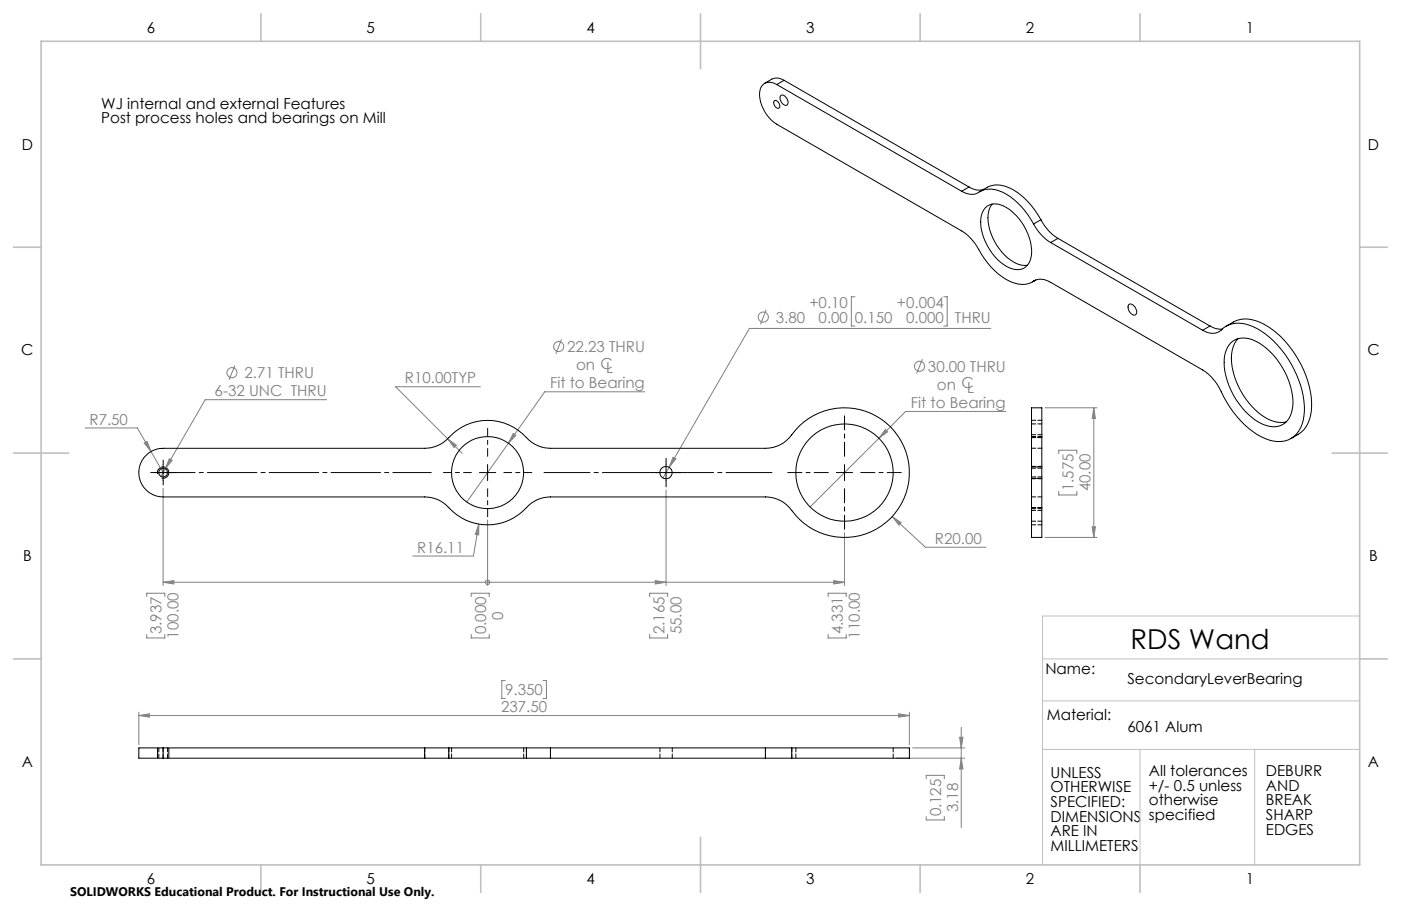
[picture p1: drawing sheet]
<svg xmlns="http://www.w3.org/2000/svg" width="432mm" height="279mm" viewBox="0 0 432 279" stroke-linecap="round" stroke-linejoin="round" font-family="sans-serif">
<g fill="none" stroke="#808080" stroke-width=".31">
<path d="M236.1 95.6l-1.7 4.4M263.5 91.5h-1.1v9h1.1M290.9 91.5h1v9h-1M72.4 112.7l-1.8 4.5M148.1 119.3h-26.2l20.6 20.5M173.1 104.7l-1.8 4.4M284.3 110.7l-1.8 4.5M305.4 101.3h-74.4l-24.8 42.8M26.2 132h16.1l8 13.7M44.4 136.6l.9-.5 1.2 3.1zM100.7 123.3h-37.4l-12.4 21.3M138 135.3l2.7 2-.8 .7z"/>
<path d="M156.7 136.7l-12.8 18.1M158.2 133.7l.8 .6-2.3 2.4zM198.8 120.8h-30.9l-11.2 15.9M272.9 132.4l.7 .8-2.7 1.9zM310 126.9h-30.9l-29.4 29.5M322.1 125.8h16M326.3 139.9v-1h5.6v1M337.1 125.8l.5 3.2h-1zM337.1 125.8v39.9M50.3 150.6v30M50.9 144.6l-1.3 2.3M52.2 141.5l.9 .5-2.2 2.6z"/>
<path d="M205.3 151.1v29.5M206.2 144.1l-1.9 3.3M207.4 141l.9 .5-2.1 2.6zM275 159.3l2.7 1.9-.6 .7zM275 159.3l10.2 9.5h18.7M326.3 151.6v1h5.6v-1M50.3 179.6l3.3-.5v1zM50.3 179.6h210M147.6 161.6l-.1 3.4-1-.2zM147.6 161.6l-1.7 9.9h-18.7M150.3 179.6h.1M150.3 160.4v20.2"/>
<path d="M202 179.1l3.3 .5-3.3 .5zM257 179.1l3.3 .5-3.3 .5zM260.3 164.3v16.3M322.1 165.7h16M336.6 162.5h1l-.5 3.2zM45.2 195.7v1h5.6v-1M45.2 184v-1h5.6v1M145.2 184v-1h5.6v1M145.2 195.7v1h5.6v-1M200.2 195.7v1h5.6v-1M200.2 184v-1h5.6v1M255.2 195.7v1h5.6v-1"/>
<path d="M255.2 184v-1h5.6v1M42.8 219.6v10.1M155.7 209.9h-1v5.5h1M167.4 209.9h1v5.5h-1M280.3 219.6v10.1M42.8 220.7h237.5M42.8 220.7l3.3-.6v1.1zM276.3 233.8h21M277 220.1l3.3 .6-3.3 .5zM281.3 230.6h16M295.8 227.4h1l-.5 3.2zM296.3 233.8l.5 3.3h-1z"/>
<path d="M296.3 224.3v30.9M285.5 240.2v-1.1h5.5v1.1M285.5 251.8v1.1h5.5v-1.1"/>
<circle cx="235.3" cy="97.8" r="1.55"/>
<circle cx="71.5" cy="114.9" r="1.54"/>
<circle cx="172.2" cy="106.9" r="1.55"/>
<circle cx="283.4" cy="113" r="1.56"/>
<circle cx="150.3" cy="179.6" r=".68"/>
</g>
<g fill="none" stroke="#000" stroke-width=".31">
<path d="M240.7 29.4a2.04 2.04 0 0 1 1.8 3 2.04 2.04 0 0 1-1.8-3zM47.8 145.7h5M48.6 146.2a1.75 1.75 0 0 1 1.5-2.2 1.75 1.75 0 0 1 1.9 1.9 1.75 1.75 0 0 1-2.2 1.5M50.3 143.3v4.9M147.8 145.7h5M150.3 143.3v4.9M202.8 145.7h5M205.3 143.3v4.9M257.8 145.7h5M260.3 143.3v4.9M317.9 147.5h3.2M317.9 144h3.2"/>
<path d="M48.5 230.6v3.2M52 230.6v3.2"/>
</g>
<path d="M132.9 145.7h-84.6" fill="none" stroke="#000" stroke-width=".31" stroke-dasharray="15.2 1.3 1.3 1.3" stroke-dashoffset="3.4"/>
<path d="M237.9 145.7h-70.2" fill="none" stroke="#000" stroke-width=".31" stroke-dasharray="15.2 1.3 1.3 1.3" stroke-dashoffset="1.1"/>
<path d="M419.1 190h-97.8v76.7M321.3 203.2h97.8M321.3 216.1h97.8M321.3 231.1h97.8M351.4 231.1v35.6M386.7 231.1v35.6" fill="none" stroke="#c0c0c0" stroke-width=".31"/>
<g fill="none" stroke="#c0c0c0" stroke-width=".5">
<path d="M12.7 12.7h406.4v254h-406.4zM80.4 4.2v8.5M148.2 4.2v8.5M215.9 4.2v17M283.6 4.2v8.5M351.4 4.2v8.5M4.2 76.2h8.5M419.1 76.2h8.5M4.2 139.7h17M410.6 139.7h17M4.2 203.2h8.5M419.1 203.2h8.5"/>
<path d="M215.9 258.2v17M80.4 266.7v8.5M148.2 266.7v8.5M283.6 266.7v8.5M351.4 266.7v8.5"/>
</g>
<path d="M255.3 145.7h-12.5M260.3 140.7v-12.5M260.3 150.7v12.5M265.3 145.7h12.5" fill="none" stroke="#000" stroke-width=".31" stroke-dasharray="15.2 1.3 1.3 1.3" stroke-dashoffset="10.9"/>
<path d="M145.3 145.7h-8.6M150.3 140.7v-8.6M150.3 150.7v8.6M155.3 145.7h8.6" fill="none" stroke="#000" stroke-width=".31" stroke-dasharray="15.2 1.3 1.3 1.3" stroke-dashoffset="12.8"/>
<path d="M47.8 145.7h-1.4M50.3 143.2v-1.3M50.3 148.2v1.4M52.8 145.7h1.3M202.8 145.7h-1.9M205.3 143.2v-1.9M205.3 148.2v1.9M207.8 145.7h1.9" fill="none" stroke="#000" stroke-width=".31" stroke-dasharray="15.2 1.3 1.3 1.3"/>
<g fill="#808080">
<path d="M50.3 179.6l3.3-.5v1zM202 179.1l3.3 .5-3.3 .5zM257 179.1l3.3 .5-3.3 .5z"/>
<path d="M52.2 141.5l-1.3 3.1 2.2-2.6zM158.2 133.7l-1.5 3 2.3-2.4zM272.9 132.4l-2 2.7 2.7-1.9zM207.4 141l-1.2 3.1 2.1-2.6zM44.4 136.6l2.1 2.6-1.2-3.1zM138 135.3l1.9 2.7 .8-.7z"/>
<path d="M295.8 227.4h1l-.5 3.2zM296.3 233.8l.5 3.3h-1z"/>
<path d="M337.1 125.8l.5 3.2h-1zM336.6 162.5h1l-.5 3.2z"/>
<path d="M42.8 220.7l3.3-.6v1.1zM277 220.1l3.3 .6-3.3 .5z"/>
<path d="M275 159.3l2.7 1.9-.6 .7zM147.6 161.6l-.1 3.4-1-.2z"/>
</g>
<g fill="none" stroke="#000" stroke-width=".31">
<path d="M238.7 31a1.48 1.48 0 0 1 1.4 .8 1.48 1.48 0 0 1-.1 1.6 1.63 1.63 0 0 1-1.3-2.4zM239.4 26.1a3.2 3.2 0 0 0-3.5-.5 3.2 3.2 0 0 0-1.8 3.1 11.7 11.7 0 0 0 5.3 9.6l57 32.9a16.6 16.6 0 0 1 6.1 7.2 19 19 0 0 0 11.1 9.2 6.3 6.3 0 0 0 5-.9M239.4 26.1l57 32.9M241.7 24.8a3.7 3.7 0 0 0-3.8-.4l-2.2 1.3M241.7 24.8l-2.3 1.3M241.7 24.8l57 32.9M296.4 59a5.1 5.1 0 0 0 6.1-.2 8.9 8.9 0 0 1 8.8 1.8l3.4 3.1 2.1 2.5 1.8 2.9M298.7 57.7l2.1 .9h1.4l1-.2M298.7 57.7l-2.3 1.3M302 59.1a8.3 8.3 0 0 1 10.3-.5 24.1 24.1 0 0 1 8.5 9.2M303.7 64.1a5.1 5.1 0 0 1 6.6 0 16.7 16.7 0 0 1 7.5 15 4.4 4.4 0 0 1-6.5 3.6 16.9 16.9 0 0 1-9-15.3 5.9 5.9 0 0 1 1.4-3.3zM305.8 62.9a8.7 8.7 0 0 0-.8 7.9 16 16 0 0 0 9.5 10.9l2.2 .1"/>
<path d="M318.6 69.1a15.2 15.2 0 0 0 5.2 5.7M320.8 67.8a14.3 14.3 0 0 0 5.3 5.7M320.8 67.8l-2.2 1.3M323.8 74.8l46.9 27M326.1 73.5l-2.3 1.3M326.1 73.5l46.8 27M318.6 86.7a4.9 4.9 0 0 1 5.2 .4l46.9 27a16.9 16.9 0 0 1 6.5 8.3 26.3 26.3 0 0 0 14.1 13.3 7.7 7.7 0 0 0 10.4-6.1 26.6 26.6 0 0 0-4.7-18.9 24.1 24.1 0 0 0-13.4-10.8 7.6 7.6 0 0 0-7.7 2.3 4.8 4.8 0 0 1-5.2-.4M319.1 86.4l-.5 .3M319.2 86.4l-1 .6M347.9 93.9a1.71 1.71 0 0 1 2.3 1.6 1.03 1.03 0 0 1-.2 1.6 1.03 1.03 0 0 1-1.5-.5l-.8-1.4zM372.9 100.5l1.7 .8 2.1 .2M372.9 100.5l-2.2 1.3"/>
<path d="M377.9 100.6a9.7 9.7 0 0 1 11.8-.6 31 31 0 0 1 14.5 25.5 9.8 9.8 0 0 1-6.3 9.8M379.4 105.7a6.5 6.5 0 0 1 7.6-.5 23 23 0 0 1 11.5 19.5 6.5 6.5 0 0 1-5 6.9 11.1 11.1 0 0 1-8.7-3.7 23.3 23.3 0 0 1-7.5-17.4 8.2 8.2 0 0 1 2.1-4.8zM381.6 104.4a10 10 0 0 0-1.8 8.8 23 23 0 0 0 11.7 16.4 7.7 7.7 0 0 0 4.9 .5M317.9 125.8h3.2v39.9h-3.2zM45.2 140.3a7.3 7.3 0 0 1 5.1-2h80.6a11 11 0 0 0 8.6-4.5 16.2 16.2 0 0 1 23.5 1.9l2.6 1.7a9.3 9.3 0 0 0 4.1 .9h66.2a9.8 9.8 0 0 0 8.1-4.2 20 20 0 0 1 30-2.9 20 20 0 0 1-1 30.1 20 20 0 0 1-29.7-4.8 9.8 9.8 0 0 0-7.4-3.3h-66.2a9.8 9.8 0 0 0-7.5 3.4 16.3 16.3 0 0 1-24.6-.8l-.8-.6a10.1 10.1 0 0 0-5.9-2h-80.6a7.5 7.5 0 0 1-7-4.7 7.5 7.5 0 0 1 1.9-8.2zM50.3 230.6h-7.5v3.2h7.5M50.3 230.6v3.2M50.3 230.6h80.6M50.3 233.8h80.6M130.9 230.6h7.4M130.9 233.8h7.4M130.9 230.6v3.2"/>
<path d="M138.3 230.6h23.9M138.3 233.8h23.9M138.3 230.6v3.2M162.2 230.6h7.5M162.2 233.8h7.5M162.2 230.6v3.2M169.7 230.6v3.2M169.7 230.6h66.2M169.7 233.8h66.2M235.9 230.6h8.1M235.9 233.8h8.1M235.9 230.6v3.2"/>
<path d="M244 230.6h36.3v3.2h-36.3M244 230.6v3.2"/>
<circle cx="50.3" cy="145.8" r="1.34"/>
<circle cx="150.3" cy="145.8" r="11.1"/>
<circle cx="205.3" cy="145.8" r="1.9"/>
<circle cx="260.3" cy="145.7" r="15"/>
</g>
<g fill="none" stroke="#000" stroke-width=".31" stroke-dasharray="1.3 .6">
<path d="M318 138.2h3.1M318 134.9h3.1M321.1 134.1h-3.1M321.1 134.9h-3.1M321.1 130.7h-3.1M321.1 129.6h-3.1M321.1 134.6h-3.1M318 157.4h3.1M318 156.5h3.1M318 147.6h3.1M318 156.8h3.1M318 147.1h3.1"/>
<path d="M321.1 153.2h-3.1M321.1 156.5h-3.1M321.1 143.8h-3.1M321.1 144.4h-3.1M318 160.7h3.1M318 161.8h3.1M48.9 230.6v3.2M50.3 233.8v-3.2M51.6 233.8v-3.2M130.9 230.6v3.2M138.3 233.8v-3.2M139.2 230.6v3.2"/>
<path d="M161.4 233.8v-3.2M162.3 230.6v3.2M169.7 233.8v-3.2M203.4 230.6v3.2M207.2 233.8v-3.2M235.9 230.6v3.2M244.1 233.8v-3.2M245.3 230.6v3.2M275.3 233.8v-3.2"/>
</g>
<text font-size="8.5" x="348.5" y="200.2">RDS Wand</text>
<g font-size="4.7">
<text x="45.3" y="10.1">6</text>
<text x="113" y="10.1">5</text>
<text x="180.7" y="10.1">4</text>
<text x="248.5" y="10.1">3</text>
<text x="316.2" y="10.1">2</text>
<text x="383.9" y="10.1">1</text>
<text x="31.2" y="33.5">WJ internal and external Features</text>
<text x="31.2" y="38">Post process holes and bearings on Mill</text>
<text x="6.7" y="46.1">D</text>
<text x="421.6" y="46.1">D</text>
<text x="6.6" y="109.6">C</text>
<text x="421.5" y="109.6">C</text>
<text x="7.1" y="173.1">B</text>
<text x="422" y="173.1">B</text>
<text x="322.2" y="207.7">Name:</text>
<text x="347.5" y="211.1">SecondaryLeverBearing</text>
<text x="322.7" y="221.9">Material:</text>
<text x="347.5" y="225.9">6061 Alum</text>
<text x="6.7" y="236.6">A</text>
<text x="323.8" y="239.8">UNLESS</text>
<text x="354.1" y="239.3">All tolerances</text>
<text x="390.2" y="239.4">DEBURR</text>
<text x="421.6" y="236.6">A</text>
<text x="323.8" y="244.3">OTHERWISE</text>
<text x="354.1" y="243.9">+/- 0.5 unless</text>
<text x="390.2" y="243.9">AND</text>
<text x="323.8" y="248.8">SPECIFIED:</text>
<text x="354.1" y="248.4">otherwise</text>
<text x="390.2" y="248.4">BREAK</text>
<text x="323.8" y="253.4">DIMENSIONS</text>
<text x="323.8" y="257.9">ARE IN</text>
<text x="354.1" y="252.9">specified</text>
<text x="390.2" y="252.9">SHARP</text>
<text x="390.2" y="257.5">EDGES</text>
<text x="323.8" y="262.4">MILLIMETERS</text>
<text x="45.3" y="272.6">6</text>
<text x="113" y="272.6">5</text>
<text x="180.7" y="272.6">4</text>
<text x="248.5" y="272.6">3</text>
<text x="316.2" y="272.6">2</text>
<text x="383.9" y="272.6">1</text>
</g>
<g font-size="4.7" fill="#808080">
<text x="249.5" y="95">+0.10</text>
<text x="276.4" y="95">+0.004</text>
<text x="239.1" y="99.5">3.80</text>
<text x="252.3" y="99.5">0.00</text>
<text x="263.5" y="99.5">0.150</text>
<text x="279.3" y="99.5">0.000</text>
<text x="294.3" y="99.5">THRU</text>
<text x="174.8" y="108.6">22.23 THRU</text>
<text x="75.4" y="116.6">2.71 THRU</text>
<text x="124.8" y="118.2">R10.00TYP</text>
<text x="169.5" y="119.8">Fit to Bearing</text>
<text x="177.6" y="114.2">on CL</text>
<text x="286" y="114.7">30.00 THRU</text>
<text x="66.2" y="122.2">6-32 UNC THRU</text>
<text x="280.8" y="125.9">Fit to Bearing</text>
<text x="288.8" y="120.3">on CL</text>
<text x="27.6" y="130.9">R7.50</text>
<text x="330.9" y="151.5" transform="rotate(-90 330.9 151.5)">1.575</text>
<text x="336.1" y="151.5" transform="rotate(-90 336.1 151.5)">40.00</text>
<text x="288.1" y="167.7">R20.00</text>
<text x="128.6" y="170.5">R16.11</text>
<text x="155" y="191.1" transform="rotate(-90 155 191.1)">0</text>
<text x="49.8" y="195.6" transform="rotate(-90 49.8 195.6)">3.937</text>
<text x="55" y="196.9" transform="rotate(-90 55 196.9)">100.00</text>
<text x="149.8" y="195.6" transform="rotate(-90 149.8 195.6)">0.000</text>
<text x="204.8" y="195.6" transform="rotate(-90 204.8 195.6)">2.165</text>
<text x="210" y="195.6" transform="rotate(-90 210 195.6)">55.00</text>
<text x="259.8" y="195.6" transform="rotate(-90 259.8 195.6)">4.331</text>
<text x="265" y="196.9" transform="rotate(-90 265 196.9)">110.00</text>
<text x="155.7" y="214.4">9.350</text>
<text x="154.4" y="219.6">237.50</text>
<text x="290" y="251.8" transform="rotate(-90 290 251.8)">0.125</text>
<text x="295.3" y="250.5" transform="rotate(-90 295.3 250.5)">3.18</text>
</g>
<text font-size="3.8" x="21.6" y="276.3">SOLIDWORKS Educational Product. For Instructional Use Only.</text>
</svg>
